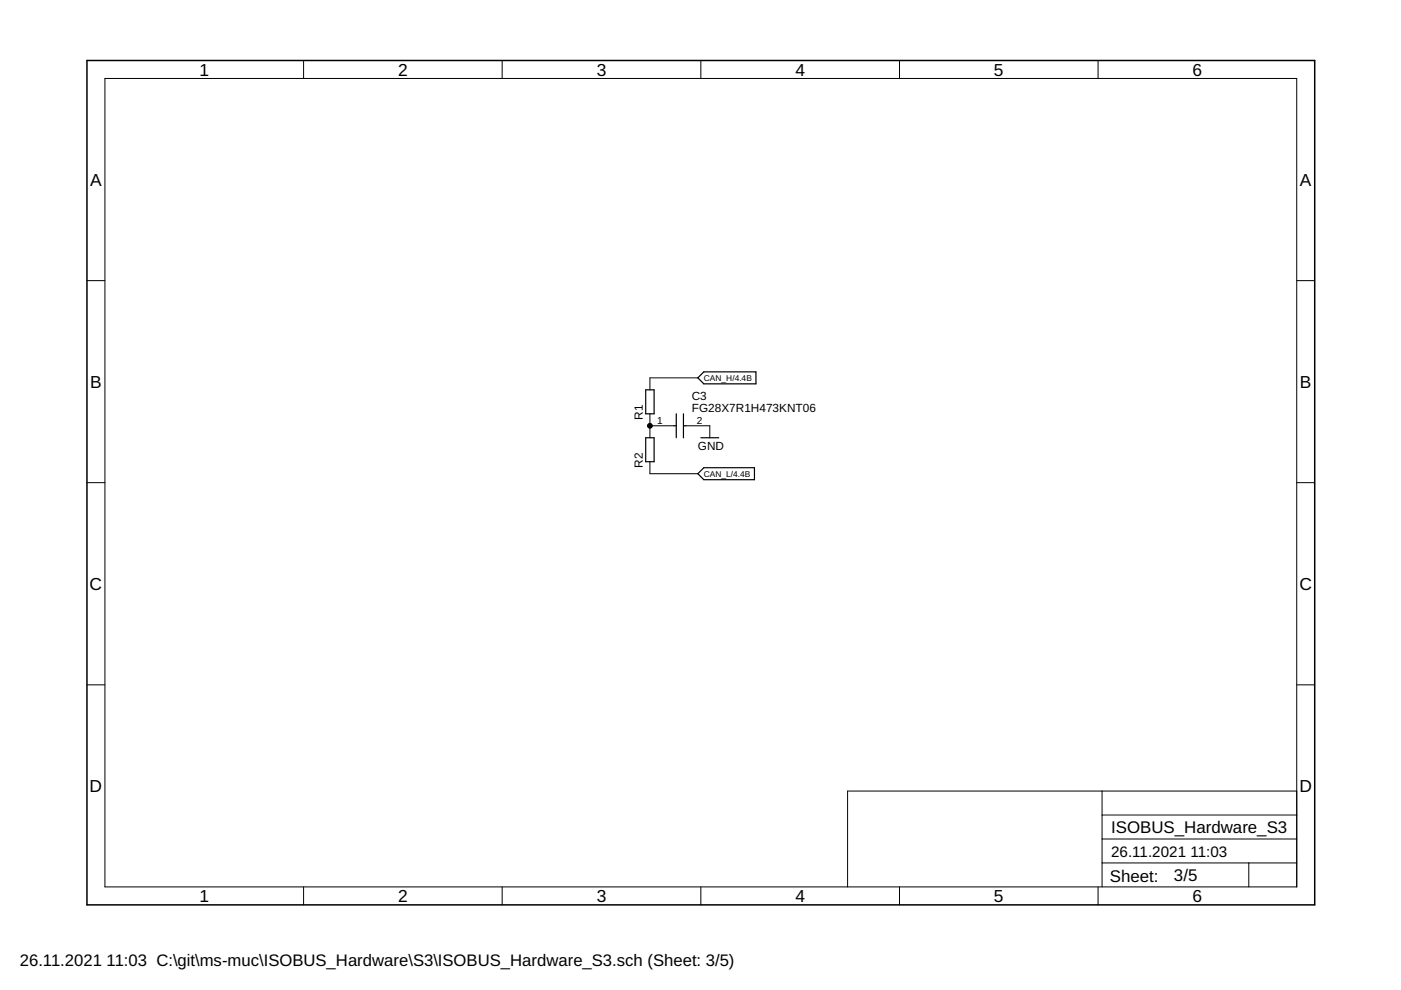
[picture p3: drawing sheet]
<svg xmlns="http://www.w3.org/2000/svg" width="297mm" height="210mm" viewBox="0 0 297 210" stroke-linecap="round" stroke-linejoin="round" font-family="sans-serif">
<path d="M136.9 92.8h1.8v5.1h-1.8zM136.9 82.7h1.8v5h-1.8zM142.9 90.3h.5M143.4 87.7v5.1M144.9 87.7v5.1M144.9 90.3h.5M148 80.1l1.2-1.3h11.1v2.6h-11.1zM148.6 92.8h3.8M148 100.4l1.2-1.2h10.8v2.5h-10.8z" fill="none" stroke="#000" stroke-width=".25"/>
<g fill="none" stroke="#000" stroke-width=".21">
<path d="M22.2 16.6h252.7v171.4h-252.7zM64.4 12.8v3.8M106.5 12.8v3.8M148.6 12.8v3.8M190.7 12.8v3.8M232.8 12.8v3.8M18.4 59.5h3.8M274.9 59.5h3.8M137.8 90.3h5.1M137.8 87.7v5.1M137.8 97.9v2.5h10.2M145.4 90.3h5.1v2.5"/>
<path d="M148 80.1h-10.2v2.6M18.4 102.3h3.8M274.9 102.3h3.8M18.4 145.2h3.8M274.9 145.2h3.8M233.7 167.7v20.3M233.7 177.9h41.2M233.7 172.8h41.2M274.9 167.7h-95.2v20.3M64.4 188v3.9M106.5 188v3.9M148.6 188v3.9"/>
<path d="M190.7 188v3.9M232.8 188v3.9M233.7 183h41.2M264.8 183v5"/>
</g>
<path d="M18.4 12.8h260.3v179.1h-260.3z" fill="none" stroke="#000" stroke-width=".32"/>
<circle cx="137.8" cy="90.3" r=".51" fill="#000" stroke="#000" stroke-width=".21"/>
<g font-size="3.7">
<text x="42.3" y="16">1</text>
<text x="84.4" y="16">2</text>
<text x="126.5" y="16">3</text>
<text x="168.6" y="16">4</text>
<text x="210.7" y="16">5</text>
<text x="252.9" y="16">6</text>
<text x="19.1" y="39.4">A</text>
<text x="275.6" y="39.4">A</text>
<text x="19.1" y="82.2">B</text>
<text x="275.6" y="82.2">B</text>
<text x="19" y="125.1">C</text>
<text x="275.5" y="125.1">C</text>
<text x="19" y="167.9">D</text>
<text x="275.5" y="167.9">D</text>
<text x="42.3" y="191.2">1</text>
<text x="84.4" y="191.2">2</text>
<text x="126.5" y="191.2">3</text>
<text x="168.6" y="191.2">4</text>
<text x="210.7" y="191.2">5</text>
<text x="252.9" y="191.2">6</text>
</g>
<g font-size="3.6">
<text x="235.6" y="176.6">ISOBUS_Hardware_S3</text>
<text x="235.3" y="186.9">Sheet:</text>
<text x="248.9" y="186.8">3/5</text>
</g>
<g font-size="3.5">
<text x="4.2" y="204.7">26.11.2021</text>
<text x="22.6" y="204.7">11:03 C:\git\ms-muc\ISOBUS_Hardware\S3\ISOBUS_Hardware_S3.sch (Sheet: 3/5)</text>
</g>
<g font-size="3.2">
<text x="235.6" y="181.7">26.11.2021</text>
<text x="252.4" y="181.7">11:03</text>
</g>
<g font-size="2.5">
<text x="136.3" y="89" transform="rotate(-90 136.3 89)">R1</text>
<text x="146.7" y="87.4">FG28X7R1H473KNT06</text>
<text x="146.7" y="84.8">C3</text>
<text x="148" y="95.4">GND</text>
<text x="136.3" y="99.2" transform="rotate(-90 136.3 99.2)">R2</text>
</g>
<g font-size="2.1">
<text x="139.4" y="89.9">1</text>
<text x="147.8" y="89.9">2</text>
</g>
<g font-size="1.8">
<text x="149.2" y="80.8">CAN_H/4.4B</text>
<text x="149.2" y="101.1">CAN_L/4.4B</text>
</g>
</svg>
